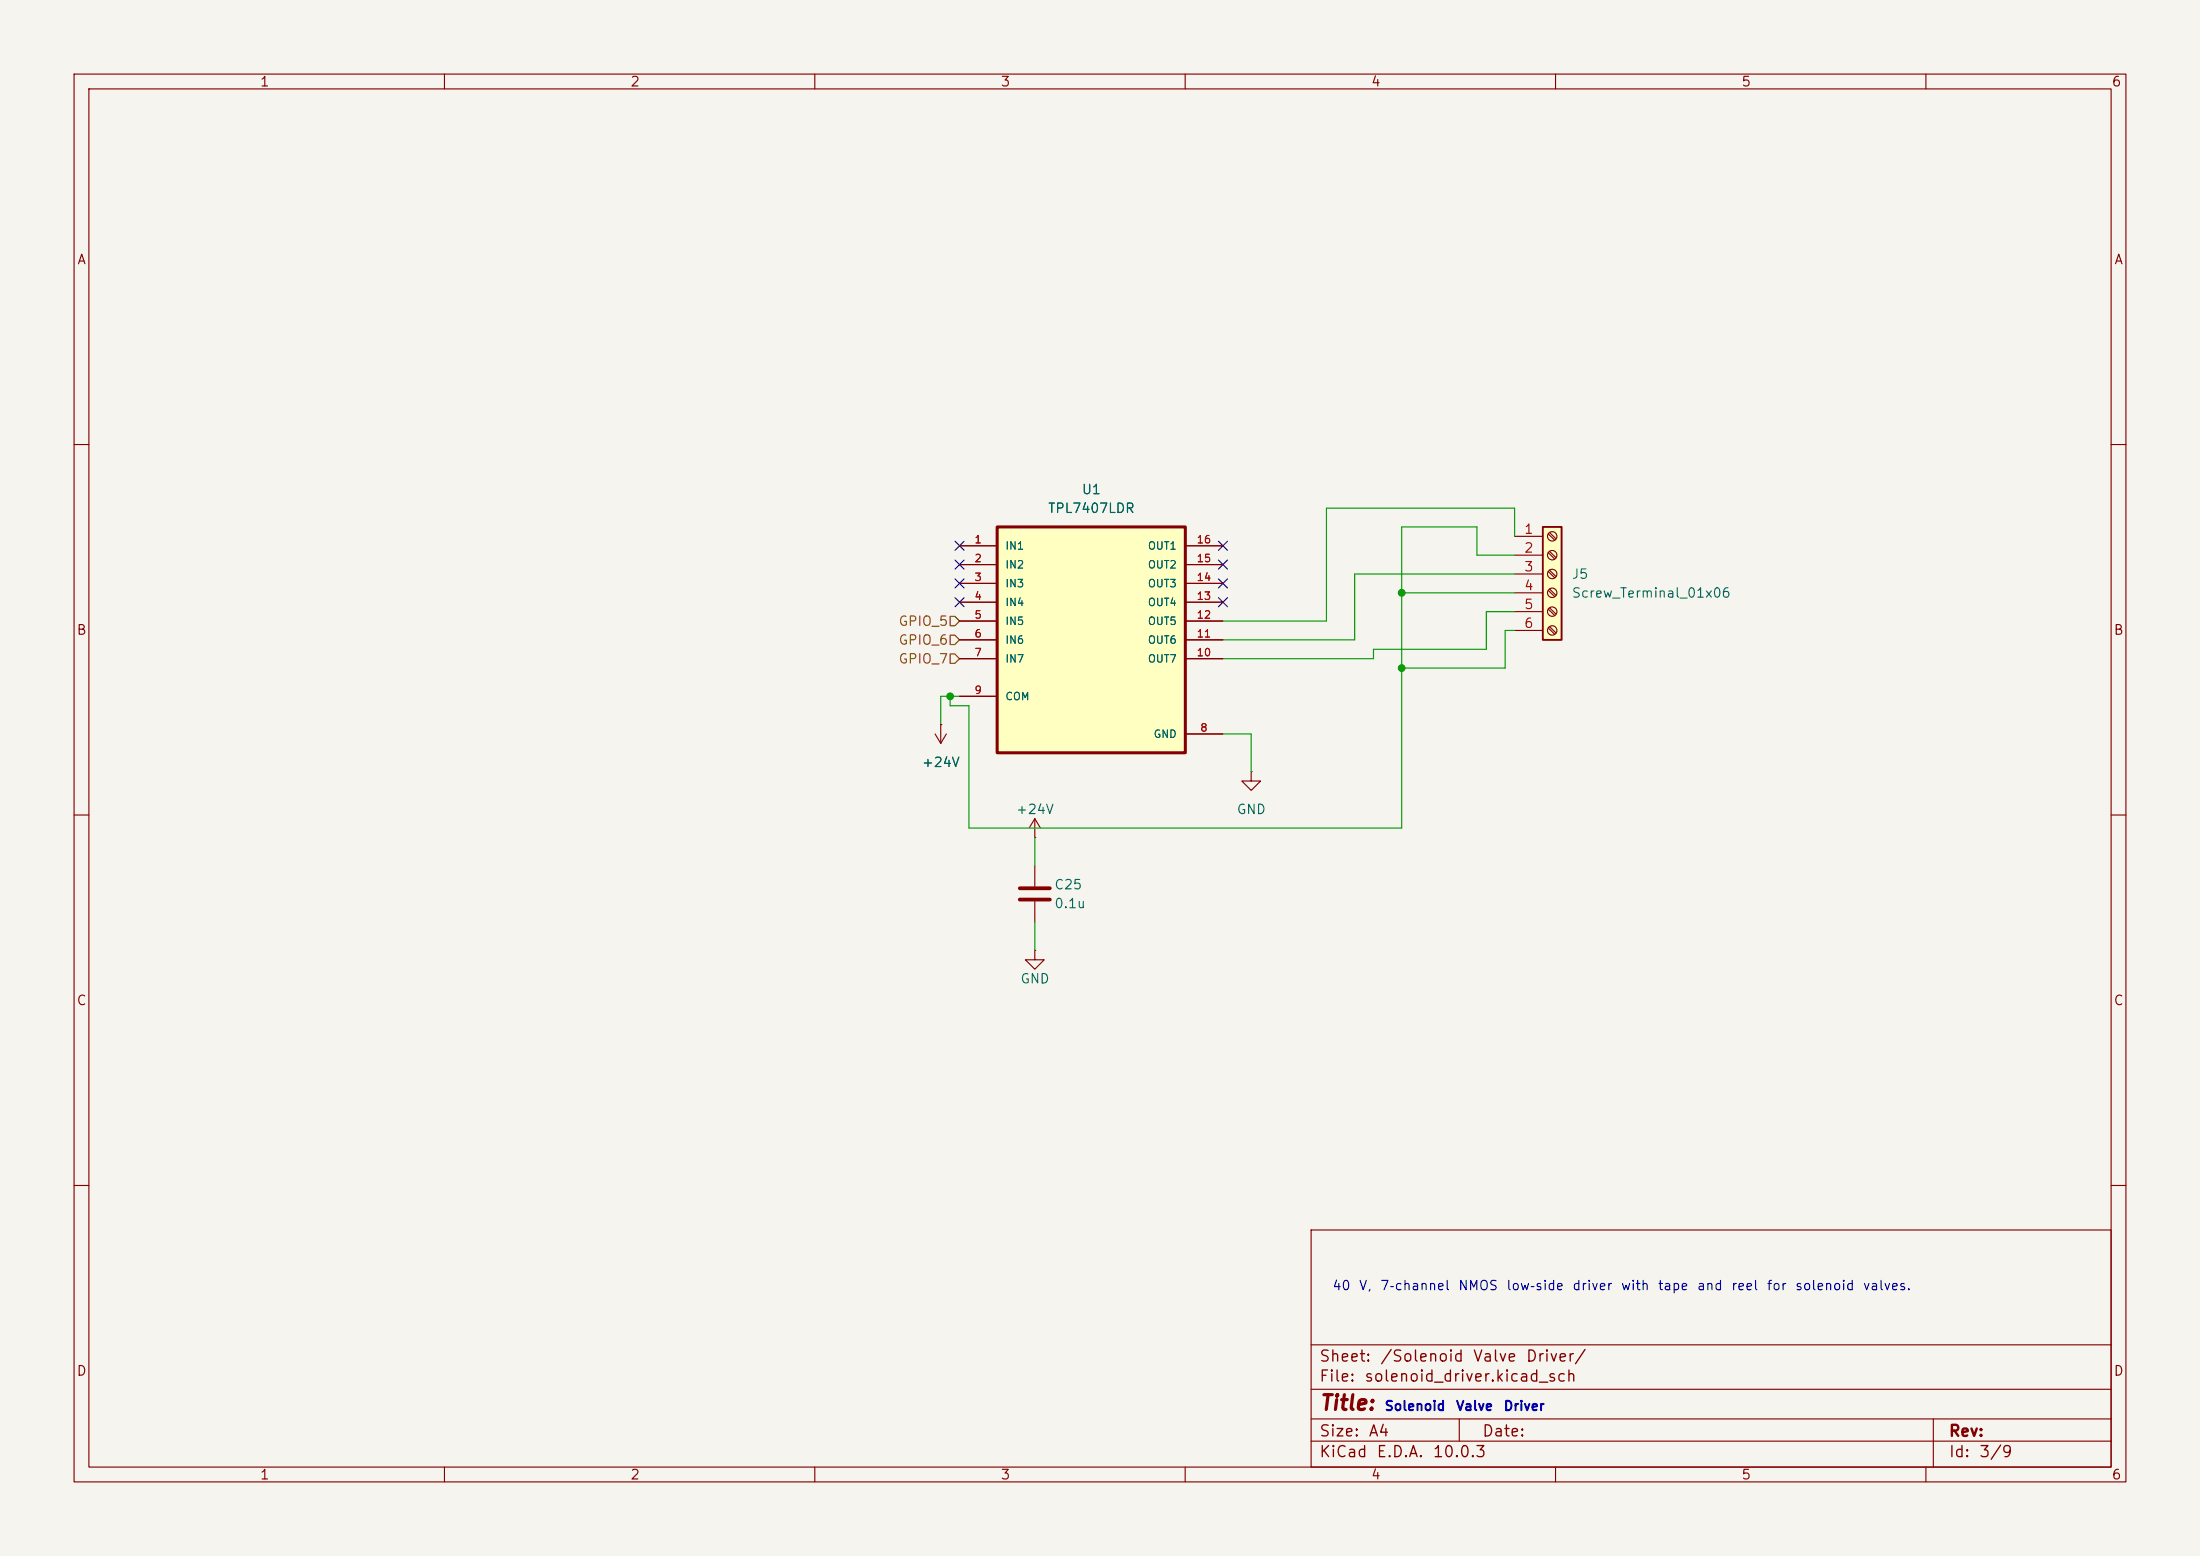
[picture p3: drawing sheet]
<svg xmlns="http://www.w3.org/2000/svg" width="297mm" height="210mm" viewBox="0 0 297 210" stroke-linecap="round" stroke-linejoin="round" font-family="sans-serif">
<path d="M0 0h297v210h-297z" fill="#f5f4ef" stroke="#f5f4ef" stroke-width=".14"/>
<g fill="none" stroke="#840000" stroke-width=".15">
<path d="M10 10h277v190h-277zM12 12h273v186h-273zM60 10v2M110 10v2M160 10v2M210 10v2M260 10v2M10 60h2M285 60h2M126.2 99.1l.8 1.2M127 97.8h.1M127 97.8v2.5"/>
<path d="M127.8 99.1l-.8 1.2M10 110h2M139.7 113h.1M139.7 110.5l-.8 1.3M139.7 110.5l.8 1.3M139.7 110.5v2.5M168.9 104.1v1.3h1.3l-1.3 1.3-1.3-1.3h1.3M168.9 104.1h.1M285 110h2M10 160h2M177 166h108v32h-108zM285 160h2"/>
<path d="M60 198v2M110 198v2M160 198v2M177 194.5h108M177 191.5h108M177 187.5h108M177 181.5h108M197 191.5v3M210 198v2M260 198v2M261 191.5v6.5"/>
</g>
<path d="M208.3 71.1h2.5v15.3h-2.5z" fill="#ffffc2"/>
<path d="M208.3 71.1h2.5v15.3h-2.5z" fill="none" stroke="#840000" stroke-width=".25"/>
<g fill="none" stroke="#840000" stroke-width=".15">
<path d="M204.5 72.4h3.8M204.5 74.9h3.8M204.5 77.5h3.8M209 72.1l.9 .8M209 74.6l.9 .8M209 77.1l.9 .9M209 79.7l.9 .8M209.2 71.9l.9 .8M209.2 74.4l.9 .9M209.2 77l.9 .8M209.2 79.5l.9 .8M204.5 80h3.8"/>
<path d="M204.5 82.6h3.8M204.5 85.1h3.8M209 82.2l.9 .9M209 84.8l.9 .8M209.2 82l.9 .9M209.2 84.6l.9 .8M139.7 128.3v1.2h1.3l-1.3 1.3-1.3-1.3h1.3M139.7 128.3h.1"/>
<circle cx="209.5" cy="74.9" r=".63"/>
<circle cx="209.5" cy="77.5" r=".63"/>
<circle cx="209.5" cy="72.4" r=".63"/>
<circle cx="209.5" cy="80" r=".63"/>
<circle cx="209.5" cy="82.5" r=".63"/>
<circle cx="209.5" cy="85.1" r=".63"/>
</g>
<path d="M134.6 71.1h25.4v30.5h-25.4z" fill="#ffffc2"/>
<path d="M134.6 71.1h25.4v30.5h-25.4z" fill="none" stroke="#840000" stroke-width=".41"/>
<g fill="none" stroke="#840000" stroke-width=".15">
<path d="M129.5 73.7h5.1M129.5 76.2h5.1M129.5 78.7h5.1M160 73.7h5.1M160 76.2h5.1M160 78.7h5.1M127 97.8h.1M129.5 81.3h5.1M129.5 83.8h5.1M129.5 86.4h5.1M129.5 88.9h5.1M129.5 94h5.1"/>
<path d="M160 81.3h5.1M160 83.8h5.1M160 86.4h5.1M160 88.9h5.1M160 99.1h5.1M139.7 116.8v2.8M139.7 121.7v2.8"/>
</g>
<path d="M137.7 119.9h4M137.7 121.4h4" fill="none" stroke="#840000" stroke-width=".51"/>
<path d="M128.3 83.2h.6l.6 .6-.6 .7h-.6zM128.3 88.3h.6l.6 .6-.6 .6h-.6zM128.3 85.7h.6l.6 .7-.6 .6h-.6z" fill="none" stroke="#725600" stroke-width=".16"/>
<path d="M204.5 74.9h-5.1v-3.8h-10.2v40.7h-58.4v-16.5h-2.5v-1.3M204.5 72.4v-3.8h-25.4v15.2h-14M204.5 77.5h-21.6v8.9h-17.8M129.5 94h-2.5v3.8M165.1 99.1h3.8v5M189.2 80h15.3M204.5 85.1h-1.3v5.1h-14M204.5 82.6h-3.8v5h-15.3v1.3h-20.3M139.7 113v3.8M139.7 124.5v3.8" fill="none" stroke="#009600" stroke-width=".15"/>
<g fill="none" stroke="#000084" stroke-width=".15">
<path d="M128.9 78.1l1.2 1.2M128.9 73.1l1.2 1.2M128.9 75.6l1.2 1.2M130.1 78.1l-1.2 1.2M130.1 73.1l-1.2 1.2M130.1 75.6l-1.2 1.2M164.5 78.1l1.2 1.2M164.5 73.1l1.2 1.2M164.5 75.6l1.2 1.2M165.7 78.1l-1.2 1.2M165.7 73.1l-1.2 1.2M165.7 75.6l-1.2 1.2"/>
<path d="M128.9 80.7l1.2 1.2M130.1 80.7l-1.2 1.2M164.5 80.7l1.2 1.2M165.7 80.7l-1.2 1.2"/>
</g>
<g fill="#009600" stroke="#009600" stroke-width=".14">
<circle cx="189.2" cy="80" r=".46"/>
<circle cx="189.2" cy="90.2" r=".46"/>
<circle cx="128.3" cy="94" r=".46"/>
</g>
<text font-size="2" fill="#840000" x="178" y="190.8">Title:</text>
<g font-size="1.5" fill="#840000">
<text x="178" y="184.2">Sheet:</text>
<text x="186.2" y="184.2">/Solenoid</text>
<text x="198.7" y="184.2">Valve</text>
<text x="205.9" y="184.2">Driver/</text>
<text x="178" y="186.9">File:</text>
<text x="184.1" y="186.9">solenoid_driver.kicad_sch</text>
<text x="178" y="197.1">KiCad</text>
<text x="178" y="194.3">Size:</text>
<text x="184.7" y="194.3">A4</text>
<text x="185.7" y="197.1">E.D.A.</text>
<text x="193.3" y="197.1">10.0.3</text>
<text x="200" y="194.3">Date:</text>
<text x="263" y="194.3">Rev:</text>
<text x="263" y="197.1">Id:</text>
<text x="267.1" y="197.1">3/9</text>
</g>
<g font-size="1.3" fill="#840000">
<text x="35" y="12">1</text>
<text x="85" y="12">2</text>
<text x="135" y="12">3</text>
<text x="185" y="12">4</text>
<text x="235" y="12">5</text>
<text x="285" y="12">6</text>
<text x="10.3" y="36">A</text>
<text x="285.3" y="36">A</text>
<text x="10.3" y="86">B</text>
<text x="285.3" y="86">B</text>
<text x="10.3" y="136">C</text>
<text x="285.3" y="136">C</text>
<text x="10.3" y="186">D</text>
<text x="285.3" y="186">D</text>
<text x="35" y="200">1</text>
<text x="85" y="200">2</text>
<text x="135" y="200">3</text>
<text x="185" y="200">4</text>
<text x="235" y="200">5</text>
<text x="285" y="200">6</text>
</g>
<g font-size="1.3" fill="#006464">
<text x="141.4" y="69.6">TPL7407LDR</text>
<text x="145.9" y="67">U1</text>
<text x="212.1" y="78.4">J5</text>
<text x="212.1" y="81">Screw_Terminal_01x06</text>
<text x="124.4" y="103.8">+24V</text>
<text x="137.1" y="110.2">+24V</text>
<text x="166.9" y="110.2">GND</text>
<text x="142.2" y="120.4">C25</text>
<text x="142.2" y="122.9">0.1u</text>
<text x="137.7" y="133.1">GND</text>
</g>
<g font-size="1.3" fill="#a90000">
<text x="205.7" y="72.4">1</text>
<text x="205.7" y="74.9">2</text>
<text x="205.7" y="77.4">3</text>
<text x="205.7" y="80">4</text>
<text x="205.7" y="82.5">5</text>
<text x="205.7" y="85.1">6</text>
</g>
<g font-size="1.3" fill="#725600">
<text x="121.2" y="84.8">GPIO_5</text>
<text x="121.2" y="89.9">GPIO_7</text>
<text x="121.2" y="87.3">GPIO_6</text>
</g>
<g font-size="1.3" fill="#0000c2">
<text x="179.8" y="174.5">40</text>
<text x="183.4" y="174.5">V,</text>
<text x="186.2" y="174.5">7‑channel</text>
<text x="196.8" y="174.5">NMOS</text>
<text x="203.3" y="174.5">low‑side</text>
<text x="212.2" y="174.5">driver</text>
<text x="218.7" y="174.5">with</text>
<text x="223.7" y="174.5">tape</text>
<text x="229" y="174.5">and</text>
<text x="233.6" y="174.5">reel</text>
<text x="238.4" y="174.5">for</text>
<text x="242.2" y="174.5">solenoid</text>
<text x="251.4" y="174.5">valves.</text>
<text x="186.8" y="190.7">Solenoid</text>
<text x="196.5" y="190.7">Valve</text>
<text x="202.9" y="190.7">Driver</text>
</g>
<g font-size="1" fill="#a90000">
<text x="131.5" y="73.6">1</text>
<text x="131.5" y="76.1">2</text>
<text x="161.5" y="76.1">15</text>
<text x="161.5" y="73.6">16</text>
<text x="131.5" y="78.7">3</text>
<text x="131.5" y="81.2">4</text>
<text x="131.5" y="83.7">5</text>
<text x="161.5" y="83.7">12</text>
<text x="161.5" y="81.2">13</text>
<text x="161.5" y="78.7">14</text>
<text x="131.5" y="86.3">6</text>
<text x="131.5" y="88.8">7</text>
<text x="161.5" y="88.8">10</text>
<text x="161.5" y="86.3">11</text>
<text x="131.5" y="93.9">9</text>
<text x="161.9" y="99">8</text>
</g>
<g font-size="1" fill="#006464">
<text x="135.6" y="74.4">IN1</text>
<text x="135.6" y="77">IN2</text>
<text x="154.9" y="77">OUT2</text>
<text x="154.9" y="74.4">OUT1</text>
<text x="135.6" y="79.5">IN3</text>
<text x="135.6" y="82.1">IN4</text>
<text x="154.9" y="82.1">OUT4</text>
<text x="154.9" y="79.5">OUT3</text>
<text x="135.6" y="84.6">IN5</text>
<text x="135.6" y="87.1">IN6</text>
<text x="135.6" y="89.7">IN7</text>
<text x="154.9" y="89.7">OUT7</text>
<text x="154.9" y="87.1">OUT6</text>
<text x="154.9" y="84.6">OUT5</text>
<text x="135.6" y="94.8">COM</text>
<text x="155.7" y="99.8">GND</text>
</g>
</svg>
